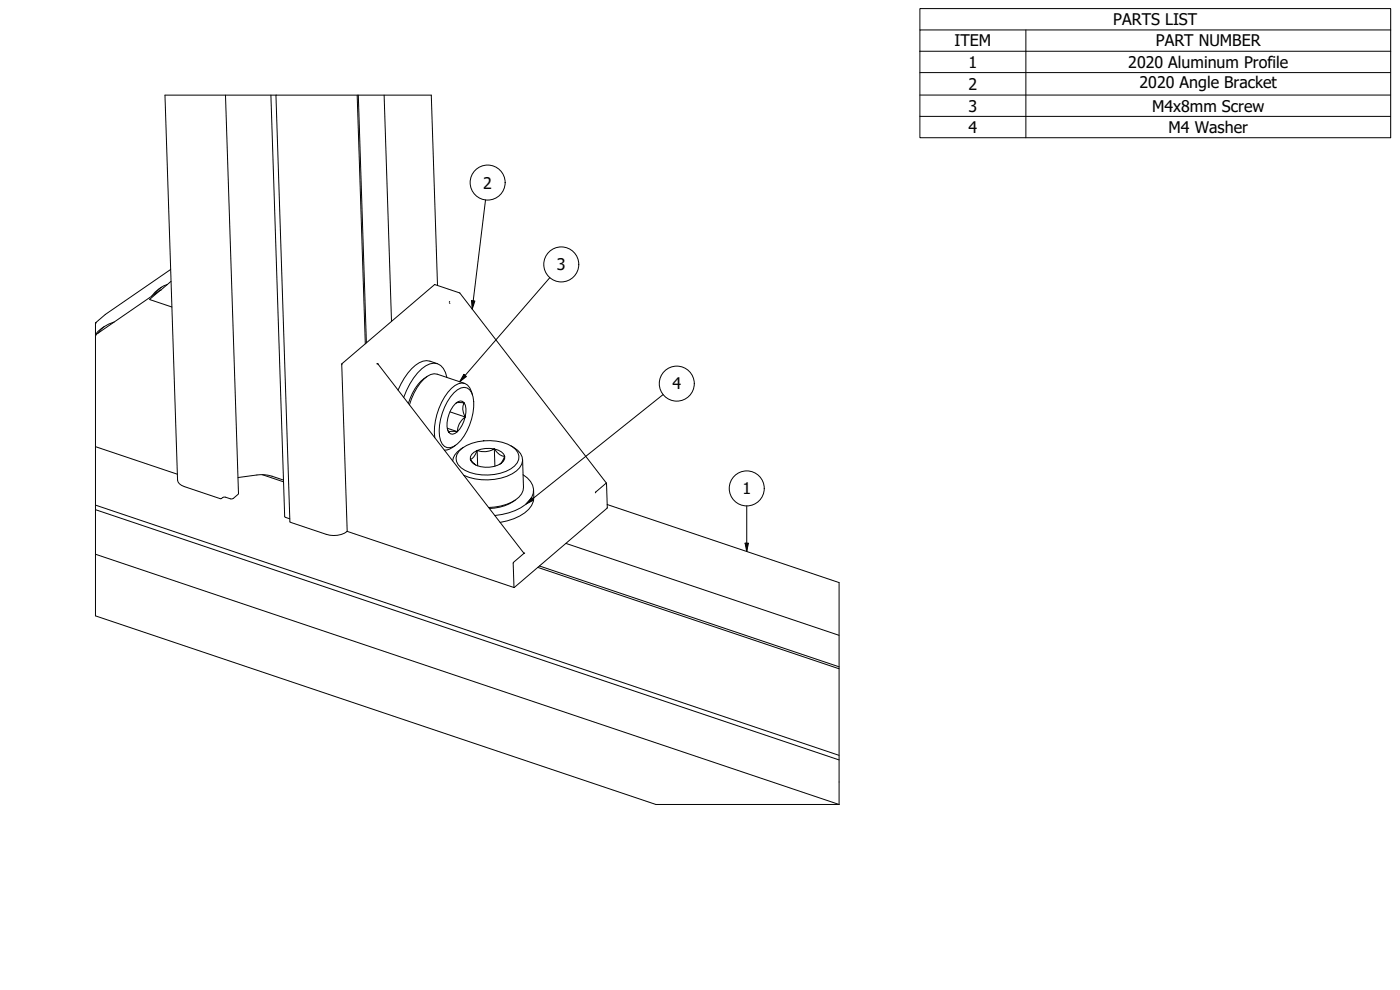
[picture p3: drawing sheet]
<svg xmlns="http://www.w3.org/2000/svg" width="420mm" height="297mm" viewBox="0 0 420 297" stroke-linecap="round" stroke-linejoin="round" font-family="sans-serif">
<!-- layer: Visible Narrow (ISO) -->
<path d="M49.5 28.5h79.9M28.7 100.4v.1M28.7 134v50.8M251.8 174.8v66.6h-55" fill="none" stroke="#000" stroke-width=".3"/>
<!-- layer: Visible (ISO) -->
<g fill="none" stroke="#000" stroke-width=".3">
<path d="M49.5 28.5l3.8 115.5a2.51 2.51 0 0 0 2 2l10.8 3.6 1.1-.5 2.4 .6 2-1.6-3.9-119.6M81.3 28.5l4.1 126.5 1.6 .7M82.8 28.5l4.2 128.1 10.9 3.7a7.1 7.1 0 0 0 6.3-.9M107.2 28.5l2.4 74.7M107.5 28.5l2.5 74.4M115.3 28.5l2.2 67.9M129.4 28.5l1.9 57.2M28.7 96.9h.1M28.7 96.9v3.5l.7-1 1.9-1.4M34.3 96.6a7.8 7.8 0 0 0-4.8 3.3M48.1 87.1l-3.2 2.8 6.7 2.2M48.1 87.1l-19.4 13.4"/>
<path d="M48.3 87l-.2 .1M48.5 86.2l-2 1.5-1 1.2M50.2 85.4a7.2 7.2 0 0 0-3.9 3M51.2 80.9l-19.6 13.4-2.9 2.6M51.3 84.4l-3.1 2.7M134.9 90.9l.1 .2M135 90.5l-.2 .1M28.7 100.5h.1M28.7 100.5v33.5l24.5 8.3M102.6 109.2l1.6 50.2M102.6 109.4v-.2l27.8-23.8 7.5 2.5 44.1 57.1M113.2 109.1l-.1 .1"/>
<path d="M113.3 109.1h.1M113.4 109.1v.1M113.4 109.2h.1M113.4 109.2l.2 .2M113.5 109.3l.1 .1M113.6 109.4l43.6 56.5M128.2 113a13.2 13.2 0 0 0-5.6 8.1M131.3 109.1a5.7 5.7 0 0 0-7.8 1.5 21.3 21.3 0 0 0-4 6.4M134.1 113.2a4.6 4.6 0 0 0-3.9-4.2 7.3 7.3 0 0 0-4.9 2.9 23.4 23.4 0 0 0-4.1 7.3M136.2 117.9a3.3 3.3 0 0 1 4.7-1 10 10 0 0 1 .6 8.8 13.8 13.8 0 0 1-5.3 8.2 2.58 2.58 0 0 1-4-1.7 16.5 16.5 0 0 1 4-14.3zM139.5 115l-8.3-2.7a4.2 4.2 0 0 0-4 1.5 17.4 17.4 0 0 0-4.3 7.7M141.8 118.5a3.9 3.9 0 0 0-3.2-3.6 9.1 9.1 0 0 0-6.1 5.8 19.1 19.1 0 0 0-2 10.6"/>
<path d="M134.2 128.5l3.1 1M135 123.6l4.6 1.5M136.7 133.6a5.2 5.2 0 0 1-3.3 1.5M136.9 120.9h2.4a4.2 4.2 0 0 0 .3 4.2 4.7 4.7 0 0 0-.8-4.7 2.52 2.52 0 0 0-2.8 1.5 8.5 8.5 0 0 0-1.3 7.8 1.61 1.61 0 0 0 2.6-.2 9.2 9.2 0 0 0 2.3-4.4 5.4 5.4 0 0 0-2.3 4.4l-1.9-.1-.7 .3-.4-.9M137.8 135.4a14 14 0 0 1 13-2.7 6.3 6.3 0 0 1 4.9 4.1 4.2 4.2 0 0 1-2.4 3.9 14.9 14.9 0 0 1-14.9-.3 3.3 3.3 0 0 1-.6-5zM139 134.2a6 6 0 0 0-3.1 4.1M143.2 135.2l.2 4.6M148.4 134.7l.1 5.2M150.1 139.2l1.4-2.3a4 4 0 0 1-3.1-2.2 3.2 3.2 0 0 1 3.1 3 5.7 5.7 0 0 1-5.9 2.5 4.8 4.8 0 0 1-4.4-2.4 2.61 2.61 0 0 1 2-2.6 9 9 0 0 1 5.2-.5 6 6 0 0 1-5.2 .5l-.5 1.1a2.31 2.31 0 0 1-1.5 1.5l1.5 1.7M153.4 133.8a5.5 5.5 0 0 1 3.4 4.4 5.3 5.3 0 0 1-3.1 4 17.3 17.3 0 0 1-14.5 .4M156.8 137.9l.3 8.3a5.2 5.2 0 0 1-3.7 4.5 16.8 16.8 0 0 1-6.8 1.6M28.7 152.9l223.1 75.1"/>
<path d="M28.7 151.6l223.1 75M71.4 143.3a22.2 22.2 0 0 1 9.2-.7l4.5 1.4M78.7 142.4l6.4 2.2M104.2 159.4l50.1 16.9M104.3 159.4h-.1M154.7 150a13.3 13.3 0 0 1-7.8 2.6M157 142.4a5 5 0 0 1 1.8 7.9 15.9 15.9 0 0 1-10.3 4.4M160.1 147a6.7 6.7 0 0 1-4.1 7.8l-3.8 1.5-2.1 .4M178.7 147.9l3.3-2.9 .2 7.5-27.9 23.8-.3-7.5 3.4-2.7M182.2 151.4l69.6 23.4M28.7 166.3l223.1 75.1M157.2 165.9h.1"/>
<path d="M161.4 170.2l90.4 30.5M161.9 169.8l89.9 30.3M169.8 163l82 27.6M28.7 184.8l168.1 56.6"/>
</g>
<!-- layer: Symbol (ISO) -->
<g fill="none" stroke="#000" stroke-width=".3">
<path d="M276.1 9v-6.4h141.3v6.4M276.1 15.4h141.3M307.9 9v32.3M417.4 9h-141.3v6.4M417.4 9v32.3h-141.3v-25.9M276.1 21.8h141.3M276.1 28.5h141.3M276.1 34.9h141.3M145.7 60l-4 32.7M141.5 90.2l1 .1-.8 2.4zM165 83.3l-27 31.2M139.2 112.3l.8 .7-2 1.5z"/>
<path d="M199 118.4l-41.1 32.8M159.6 149.3l.6 .7-2.3 1.2zM224.1 151.8v13.7M223.6 163h1l-.5 2.5z"/>
<circle cx="146.3" cy="54.8" r="5.3"/>
<circle cx="168.4" cy="79.3" r="5.3"/>
<circle cx="203.1" cy="115.1" r="5.3"/>
<circle cx="224.1" cy="146.5" r="5.3"/>
</g>
<g fill="#000">
<path d="M141.5 90.2l1 .1-.8 2.4z" fill-rule="evenodd"/>
<path d="M139.2 112.3l.8 .7-2 1.5z" fill-rule="evenodd"/>
<path d="M159.6 149.3l.6 .7-2.3 1.2z" fill-rule="evenodd"/>
<path d="M223.6 163h1l-.5 2.5z" fill-rule="evenodd"/>
</g>
<g font-size="4.8">
<text x="334.1" y="7.5">PARTS LIST</text>
<text x="286.5" y="13.9">ITEM</text>
<text x="346.9" y="13.9">PART NUMBER</text>
<text x="290.7" y="20.3">1</text>
<text x="338.6" y="20.4">2020 Aluminum Profile</text>
<text x="290.7" y="26.9">2</text>
<text x="342" y="26.5">2020 Angle Bracket</text>
<text x="290.7" y="33.5">3</text>
<text x="345.8" y="33.5">M4x8mm Screw</text>
<text x="290.7" y="39.9">4</text>
<text x="350.7" y="39.9">M4 Washer</text>
<text x="145" y="56.6">2</text>
<text x="167.1" y="81.1">3</text>
<text x="201.8" y="116.9">4</text>
<text x="222.8" y="148.3">1</text>
</g>
</svg>
